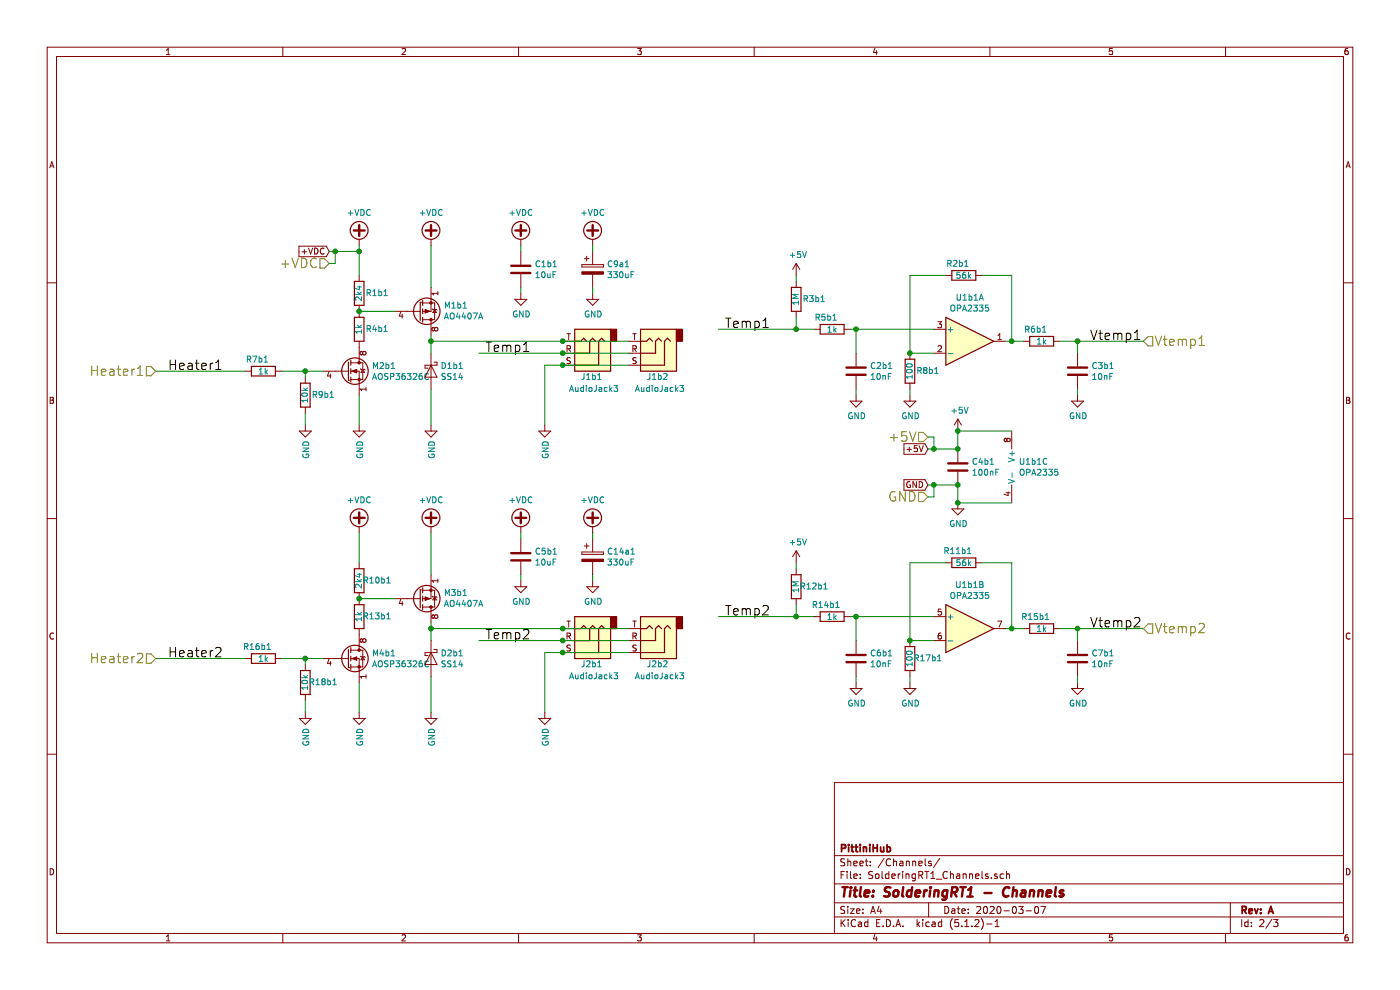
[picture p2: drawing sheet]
EESchema Schematic File Version 4
EELAYER 29 0
EELAYER END
$Descr A4 11693 8268
encoding utf-8
Sheet 2 3
Title "SolderingRT1 - Channels"
Date "2020-03-07"
Rev "A"
Comp "PittiniHub"
Comment1 ""
Comment2 ""
Comment3 ""
Comment4 ""
$EndDescr
$Comp
L Device:C C?
U 1 1
P 4350 2250
AR Path="/5E59571F" Ref="C?"  Part="1" 
AR Path="/5E551509/5E59571F" Ref="C6c1"  Part="1" 
AR Path="/5E585963/5E59571F" Ref="C1b1"  Part="1" 
F 0 "C1b1" H 4465 2296 50  0000 L CNN
F 1 "10uF" H 4465 2205 50  0000 L CNN
F 2 "Capacitor_SMD:C_1206_3216Metric" H 4388 2100 50  0001 C CNN
F 3 "~" H 4350 2250 50  0001 C CNN
	1    4350 2250
	1    0    0    -1  
$EndComp
$Comp
L power:GND #PWR?
U 1 1
P 4350 2450
AR Path="/5E595720" Ref="#PWR?"  Part="1" 
AR Path="/5E551509/5E595720" Ref="#PWR0136"  Part="1" 
AR Path="/5E585963/5E595720" Ref="#PWR0172"  Part="1" 
F 0 "#PWR0172" H 4350 2200 50  0001 C CNN
F 1 "GND" H 4355 2277 50  0000 C CNN
F 2 "" H 4350 2450 50  0001 C CNN
F 3 "" H 4350 2450 50  0001 C CNN
	1    4350 2450
	1    0    0    -1  
$EndComp
$Comp
L power:+5V #PWR0144
U 1 1
P 6650 2300
AR Path="/5E551509/5E577106" Ref="#PWR0144"  Part="1" 
AR Path="/5E585963/5E577106" Ref="#PWR0173"  Part="1" 
F 0 "#PWR0173" H 6650 2150 50  0001 C CNN
F 1 "+5V" H 6665 2473 50  0000 C CNN
F 2 "" H 6650 2300 50  0001 C CNN
F 3 "" H 6650 2300 50  0001 C CNN
	1    6650 2300
	1    0    0    -1  
$EndComp
Text GLabel 7750 4050 0    50   Input ~ 0
GND
Wire Wire Line
	7750 4050 7800 4050
Text HLabel 7750 4150 0    79   Input ~ 0
GND
Wire Wire Line
	7750 4150 7800 4150
Wire Wire Line
	7800 4150 7800 4050
Connection ~ 7800 4050
Wire Wire Line
	7800 4050 8000 4050
Text HLabel 9550 2850 2    79   Input ~ 0
Vtemp1
$Comp
L Device:R R?
U 1 1
P 2550 3300
AR Path="/5E58827E" Ref="R?"  Part="1" 
AR Path="/5E551509/5E58827E" Ref="R?"  Part="1" 
AR Path="/5E585963/5E58827E" Ref="R9b1"  Part="1" 
F 0 "R9b1" H 2400 3300 50  0000 C CNN
F 1 "10k" V 2550 3300 50  0000 C CNN
F 2 "Resistor_SMD:R_0603_1608Metric" V 2480 3300 50  0001 C CNN
F 3 "~" H 2550 3300 50  0001 C CNN
	1    2550 3300
	-1   0    0    1   
$EndComp
$Comp
L Device:R R?
U 1 1
P 2200 3100
AR Path="/5E58899F" Ref="R?"  Part="1" 
AR Path="/5E551509/5E58899F" Ref="R?"  Part="1" 
AR Path="/5E585963/5E58899F" Ref="R7b1"  Part="1" 
F 0 "R7b1" V 2100 3050 50  0000 C CNN
F 1 "1k" V 2200 3100 50  0000 C CNN
F 2 "Resistor_SMD:R_0603_1608Metric" V 2130 3100 50  0001 C CNN
F 3 "~" H 2200 3100 50  0001 C CNN
	1    2200 3100
	0    1    1    0   
$EndComp
$Comp
L Transistor_FET:IRF7403 M2b1
U 1 1
P 2900 3100
F 0 "M2b1" H 3105 3146 50  0000 L CNN
F 1 "AOSP36326C" H 3105 3055 50  0000 L CNN
F 2 "Package_SO:SOIC-8_3.9x4.9mm_P1.27mm" H 3100 3000 50  0001 L CNN
F 3 "https://www.infineon.com/dgdl/irf7403pbf.pdf?fileId=5546d462533600a4015355fa23541b9c" H 2900 3100 50  0001 L CNN
	1    2900 3100
	1    0    0    -1  
$EndComp
$Comp
L Transistor_FET:IRF7404 M1b1
U 1 1
P 3500 2600
F 0 "M1b1" H 3705 2554 50  0000 L CNN
F 1 "AO4407A" H 3705 2645 50  0000 L CNN
F 2 "Package_SO:SOIC-8_3.9x4.9mm_P1.27mm" H 3700 2525 50  0001 L CIN
F 3 "http://www.infineon.com/dgdl/irf7404.pdf?fileId=5546d462533600a4015355fa2b5b1b9e" V 3500 2600 50  0001 L CNN
	1    3500 2600
	1    0    0    1   
$EndComp
$Comp
L Device:D_Schottky D1b1
U 1 1
P 3600 3100
F 0 "D1b1" V 3554 3179 50  0000 L CNN
F 1 "SS14" V 3645 3179 50  0000 L CNN
F 2 "Diode_SMD:D_SMA" H 3600 3100 50  0001 C CNN
F 3 "~" H 3600 3100 50  0001 C CNN
	1    3600 3100
	0    1    1    0   
$EndComp
$Comp
L Connector:AudioJack3 J1b1
U 1 1
P 4900 2950
F 0 "J1b1" H 4950 3150 50  0000 R CNN
F 1 "AudioJack3" H 5050 3250 50  0000 R CNN
F 2 "Connector_Audio:Jack_3.5mm_CUI_SJ-3523-SMT_Horizontal" H 4900 2950 50  0001 C CNN
F 3 "https://datasheet.lcsc.com/szlcsc/1810141713_Korean-Hroparts-Elec-PJ-313D-6A_C95463.pdf" H 4900 2950 50  0001 C CNN
F 4 "C95463" H 4900 2950 50  0001 C CNN "LCSC"
	1    4900 2950
	-1   0    0    1   
$EndComp
$Comp
L Device:R R?
U 1 1
P 3000 2750
AR Path="/5E596965" Ref="R?"  Part="1" 
AR Path="/5E551509/5E596965" Ref="R?"  Part="1" 
AR Path="/5E585963/5E596965" Ref="R4b1"  Part="1" 
F 0 "R4b1" H 2850 2750 50  0000 C CNN
F 1 "1k" V 3000 2750 50  0000 C CNN
F 2 "Resistor_SMD:R_0603_1608Metric" V 2930 2750 50  0001 C CNN
F 3 "~" H 3000 2750 50  0001 C CNN
	1    3000 2750
	-1   0    0    1   
$EndComp
$Comp
L Device:R R?
U 1 1
P 3000 2450
AR Path="/5E596F23" Ref="R?"  Part="1" 
AR Path="/5E551509/5E596F23" Ref="R?"  Part="1" 
AR Path="/5E585963/5E596F23" Ref="R1b1"  Part="1" 
F 0 "R1b1" H 2850 2450 50  0000 C CNN
F 1 "2k4" V 3000 2450 50  0000 C CNN
F 2 "Resistor_SMD:R_0603_1608Metric" V 2930 2450 50  0001 C CNN
F 3 "~" H 3000 2450 50  0001 C CNN
	1    3000 2450
	-1   0    0    1   
$EndComp
$Comp
L power:+VDC #PWR0174
U 1 1
P 3000 2050
F 0 "#PWR0174" H 3000 1950 50  0001 C CNN
F 1 "+VDC" H 3000 2325 50  0000 C CNN
F 2 "" H 3000 2050 50  0001 C CNN
F 3 "" H 3000 2050 50  0001 C CNN
	1    3000 2050
	1    0    0    -1  
$EndComp
$Comp
L power:+VDC #PWR0175
U 1 1
P 3600 2050
F 0 "#PWR0175" H 3600 1950 50  0001 C CNN
F 1 "+VDC" H 3600 2325 50  0000 C CNN
F 2 "" H 3600 2050 50  0001 C CNN
F 3 "" H 3600 2050 50  0001 C CNN
	1    3600 2050
	1    0    0    -1  
$EndComp
Wire Wire Line
	3300 2600 3000 2600
Connection ~ 3000 2600
Wire Wire Line
	3600 2800 3600 2850
$Comp
L power:GND #PWR?
U 1 1
P 3600 3550
AR Path="/5E59B9AA" Ref="#PWR?"  Part="1" 
AR Path="/5E551509/5E59B9AA" Ref="#PWR?"  Part="1" 
AR Path="/5E585963/5E59B9AA" Ref="#PWR0176"  Part="1" 
F 0 "#PWR0176" H 3600 3300 50  0001 C CNN
F 1 "GND" V 3605 3422 50  0000 R CNN
F 2 "" H 3600 3550 50  0001 C CNN
F 3 "" H 3600 3550 50  0001 C CNN
	1    3600 3550
	1    0    0    -1  
$EndComp
Wire Wire Line
	3600 3250 3600 3550
$Comp
L power:GND #PWR?
U 1 1
P 3000 3550
AR Path="/5E5A0819" Ref="#PWR?"  Part="1" 
AR Path="/5E551509/5E5A0819" Ref="#PWR?"  Part="1" 
AR Path="/5E585963/5E5A0819" Ref="#PWR0177"  Part="1" 
F 0 "#PWR0177" H 3000 3300 50  0001 C CNN
F 1 "GND" V 3005 3422 50  0000 R CNN
F 2 "" H 3000 3550 50  0001 C CNN
F 3 "" H 3000 3550 50  0001 C CNN
	1    3000 3550
	1    0    0    -1  
$EndComp
$Comp
L power:GND #PWR?
U 1 1
P 2550 3550
AR Path="/5E5A0B34" Ref="#PWR?"  Part="1" 
AR Path="/5E551509/5E5A0B34" Ref="#PWR?"  Part="1" 
AR Path="/5E585963/5E5A0B34" Ref="#PWR0178"  Part="1" 
F 0 "#PWR0178" H 2550 3300 50  0001 C CNN
F 1 "GND" V 2555 3422 50  0000 R CNN
F 2 "" H 2550 3550 50  0001 C CNN
F 3 "" H 2550 3550 50  0001 C CNN
	1    2550 3550
	1    0    0    -1  
$EndComp
Wire Wire Line
	2550 3450 2550 3550
Wire Wire Line
	3000 3550 3000 3300
Wire Wire Line
	2700 3100 2550 3100
Wire Wire Line
	2550 3150 2550 3100
Connection ~ 2550 3100
Wire Wire Line
	2550 3100 2350 3100
Connection ~ 3600 2850
Wire Wire Line
	3600 2850 3600 2950
Wire Wire Line
	3600 2850 4700 2850
Wire Wire Line
	4700 3050 4550 3050
Wire Wire Line
	4550 3050 4550 3550
$Comp
L power:GND #PWR?
U 1 1
P 4550 3550
AR Path="/5E5A9539" Ref="#PWR?"  Part="1" 
AR Path="/5E551509/5E5A9539" Ref="#PWR?"  Part="1" 
AR Path="/5E585963/5E5A9539" Ref="#PWR0179"  Part="1" 
F 0 "#PWR0179" H 4550 3300 50  0001 C CNN
F 1 "GND" V 4555 3422 50  0000 R CNN
F 2 "" H 4550 3550 50  0001 C CNN
F 3 "" H 4550 3550 50  0001 C CNN
	1    4550 3550
	1    0    0    -1  
$EndComp
Text Label 4050 2950 0    79   ~ 0
Temp1
Wire Wire Line
	4700 2950 4000 2950
$Comp
L power:+VDC #PWR0180
U 1 1
P 4350 2050
F 0 "#PWR0180" H 4350 1950 50  0001 C CNN
F 1 "+VDC" H 4350 2325 50  0000 C CNN
F 2 "" H 4350 2050 50  0001 C CNN
F 3 "" H 4350 2050 50  0001 C CNN
	1    4350 2050
	1    0    0    -1  
$EndComp
Wire Wire Line
	4350 2050 4350 2100
Wire Wire Line
	4350 2400 4350 2450
Wire Wire Line
	3600 2050 3600 2400
Wire Wire Line
	3000 2050 3000 2100
Text Label 1400 3100 0    79   ~ 0
Heater1
$Comp
L Device:C C?
U 1 1
P 4350 4650
AR Path="/5E5C708B" Ref="C?"  Part="1" 
AR Path="/5E551509/5E5C708B" Ref="C?"  Part="1" 
AR Path="/5E585963/5E5C708B" Ref="C5b1"  Part="1" 
F 0 "C5b1" H 4465 4696 50  0000 L CNN
F 1 "10uF" H 4465 4605 50  0000 L CNN
F 2 "Capacitor_SMD:C_1206_3216Metric" H 4388 4500 50  0001 C CNN
F 3 "~" H 4350 4650 50  0001 C CNN
	1    4350 4650
	1    0    0    -1  
$EndComp
$Comp
L power:GND #PWR?
U 1 1
P 4350 4850
AR Path="/5E5C7095" Ref="#PWR?"  Part="1" 
AR Path="/5E551509/5E5C7095" Ref="#PWR?"  Part="1" 
AR Path="/5E585963/5E5C7095" Ref="#PWR0181"  Part="1" 
F 0 "#PWR0181" H 4350 4600 50  0001 C CNN
F 1 "GND" H 4355 4677 50  0000 C CNN
F 2 "" H 4350 4850 50  0001 C CNN
F 3 "" H 4350 4850 50  0001 C CNN
	1    4350 4850
	1    0    0    -1  
$EndComp
$Comp
L Device:R R?
U 1 1
P 2550 5700
AR Path="/5E5C709F" Ref="R?"  Part="1" 
AR Path="/5E551509/5E5C709F" Ref="R?"  Part="1" 
AR Path="/5E585963/5E5C709F" Ref="R18b1"  Part="1" 
F 0 "R18b1" H 2400 5700 50  0000 C CNN
F 1 "10k" V 2550 5700 50  0000 C CNN
F 2 "Resistor_SMD:R_0603_1608Metric" V 2480 5700 50  0001 C CNN
F 3 "~" H 2550 5700 50  0001 C CNN
	1    2550 5700
	-1   0    0    1   
$EndComp
$Comp
L Device:R R?
U 1 1
P 2200 5500
AR Path="/5E5C70A9" Ref="R?"  Part="1" 
AR Path="/5E551509/5E5C70A9" Ref="R?"  Part="1" 
AR Path="/5E585963/5E5C70A9" Ref="R16b1"  Part="1" 
F 0 "R16b1" V 2100 5450 50  0000 C CNN
F 1 "1k" V 2200 5500 50  0000 C CNN
F 2 "Resistor_SMD:R_0603_1608Metric" V 2130 5500 50  0001 C CNN
F 3 "~" H 2200 5500 50  0001 C CNN
	1    2200 5500
	0    1    1    0   
$EndComp
$Comp
L Transistor_FET:IRF7403 M4b1
U 1 1
P 2900 5500
F 0 "M4b1" H 3105 5546 50  0000 L CNN
F 1 "AOSP36326C" H 3105 5455 50  0000 L CNN
F 2 "Package_SO:SOIC-8_3.9x4.9mm_P1.27mm" H 3100 5400 50  0001 L CNN
F 3 "https://www.infineon.com/dgdl/irf7403pbf.pdf?fileId=5546d462533600a4015355fa23541b9c" H 2900 5500 50  0001 L CNN
	1    2900 5500
	1    0    0    -1  
$EndComp
$Comp
L Transistor_FET:IRF7404 M3b1
U 1 1
P 3500 5000
F 0 "M3b1" H 3705 4954 50  0000 L CNN
F 1 "AO4407A" H 3705 5045 50  0000 L CNN
F 2 "Package_SO:SOIC-8_3.9x4.9mm_P1.27mm" H 3700 4925 50  0001 L CIN
F 3 "http://www.infineon.com/dgdl/irf7404.pdf?fileId=5546d462533600a4015355fa2b5b1b9e" V 3500 5000 50  0001 L CNN
	1    3500 5000
	1    0    0    1   
$EndComp
$Comp
L Device:D_Schottky D2b1
U 1 1
P 3600 5500
F 0 "D2b1" V 3554 5579 50  0000 L CNN
F 1 "SS14" V 3645 5579 50  0000 L CNN
F 2 "Diode_SMD:D_SMA" H 3600 5500 50  0001 C CNN
F 3 "~" H 3600 5500 50  0001 C CNN
	1    3600 5500
	0    1    1    0   
$EndComp
$Comp
L Device:R R?
U 1 1
P 3000 5150
AR Path="/5E5C70DB" Ref="R?"  Part="1" 
AR Path="/5E551509/5E5C70DB" Ref="R?"  Part="1" 
AR Path="/5E585963/5E5C70DB" Ref="R13b1"  Part="1" 
F 0 "R13b1" H 2850 5150 50  0000 C CNN
F 1 "1k" V 3000 5150 50  0000 C CNN
F 2 "Resistor_SMD:R_0603_1608Metric" V 2930 5150 50  0001 C CNN
F 3 "~" H 3000 5150 50  0001 C CNN
	1    3000 5150
	-1   0    0    1   
$EndComp
$Comp
L Device:R R?
U 1 1
P 3000 4850
AR Path="/5E5C70E5" Ref="R?"  Part="1" 
AR Path="/5E551509/5E5C70E5" Ref="R?"  Part="1" 
AR Path="/5E585963/5E5C70E5" Ref="R10b1"  Part="1" 
F 0 "R10b1" H 2850 4850 50  0000 C CNN
F 1 "2k4" V 3000 4850 50  0000 C CNN
F 2 "Resistor_SMD:R_0603_1608Metric" V 2930 4850 50  0001 C CNN
F 3 "~" H 3000 4850 50  0001 C CNN
	1    3000 4850
	-1   0    0    1   
$EndComp
$Comp
L power:+VDC #PWR0182
U 1 1
P 3000 4450
F 0 "#PWR0182" H 3000 4350 50  0001 C CNN
F 1 "+VDC" H 3000 4725 50  0000 C CNN
F 2 "" H 3000 4450 50  0001 C CNN
F 3 "" H 3000 4450 50  0001 C CNN
	1    3000 4450
	1    0    0    -1  
$EndComp
$Comp
L power:+VDC #PWR0183
U 1 1
P 3600 4450
F 0 "#PWR0183" H 3600 4350 50  0001 C CNN
F 1 "+VDC" H 3600 4725 50  0000 C CNN
F 2 "" H 3600 4450 50  0001 C CNN
F 3 "" H 3600 4450 50  0001 C CNN
	1    3600 4450
	1    0    0    -1  
$EndComp
Wire Wire Line
	3300 5000 3000 5000
Connection ~ 3000 5000
Wire Wire Line
	3600 5200 3600 5250
$Comp
L power:GND #PWR?
U 1 1
P 3600 5950
AR Path="/5E5C7106" Ref="#PWR?"  Part="1" 
AR Path="/5E551509/5E5C7106" Ref="#PWR?"  Part="1" 
AR Path="/5E585963/5E5C7106" Ref="#PWR0184"  Part="1" 
F 0 "#PWR0184" H 3600 5700 50  0001 C CNN
F 1 "GND" V 3605 5822 50  0000 R CNN
F 2 "" H 3600 5950 50  0001 C CNN
F 3 "" H 3600 5950 50  0001 C CNN
	1    3600 5950
	1    0    0    -1  
$EndComp
Wire Wire Line
	3600 5650 3600 5950
$Comp
L power:GND #PWR?
U 1 1
P 3000 5950
AR Path="/5E5C7111" Ref="#PWR?"  Part="1" 
AR Path="/5E551509/5E5C7111" Ref="#PWR?"  Part="1" 
AR Path="/5E585963/5E5C7111" Ref="#PWR0185"  Part="1" 
F 0 "#PWR0185" H 3000 5700 50  0001 C CNN
F 1 "GND" V 3005 5822 50  0000 R CNN
F 2 "" H 3000 5950 50  0001 C CNN
F 3 "" H 3000 5950 50  0001 C CNN
	1    3000 5950
	1    0    0    -1  
$EndComp
$Comp
L power:GND #PWR?
U 1 1
P 2550 5950
AR Path="/5E5C711B" Ref="#PWR?"  Part="1" 
AR Path="/5E551509/5E5C711B" Ref="#PWR?"  Part="1" 
AR Path="/5E585963/5E5C711B" Ref="#PWR0186"  Part="1" 
F 0 "#PWR0186" H 2550 5700 50  0001 C CNN
F 1 "GND" V 2555 5822 50  0000 R CNN
F 2 "" H 2550 5950 50  0001 C CNN
F 3 "" H 2550 5950 50  0001 C CNN
	1    2550 5950
	1    0    0    -1  
$EndComp
Wire Wire Line
	2550 5850 2550 5950
Wire Wire Line
	3000 5950 3000 5700
Wire Wire Line
	2700 5500 2550 5500
Wire Wire Line
	2550 5550 2550 5500
Connection ~ 2550 5500
Wire Wire Line
	2550 5500 2350 5500
Connection ~ 3600 5250
Wire Wire Line
	3600 5250 3600 5350
Wire Wire Line
	3600 5250 4700 5250
Wire Wire Line
	4700 5450 4550 5450
Wire Wire Line
	4550 5450 4550 5950
$Comp
L power:GND #PWR?
U 1 1
P 4550 5950
AR Path="/5E5C7130" Ref="#PWR?"  Part="1" 
AR Path="/5E551509/5E5C7130" Ref="#PWR?"  Part="1" 
AR Path="/5E585963/5E5C7130" Ref="#PWR0187"  Part="1" 
F 0 "#PWR0187" H 4550 5700 50  0001 C CNN
F 1 "GND" V 4555 5822 50  0000 R CNN
F 2 "" H 4550 5950 50  0001 C CNN
F 3 "" H 4550 5950 50  0001 C CNN
	1    4550 5950
	1    0    0    -1  
$EndComp
Text Label 4050 5350 0    79   ~ 0
Temp2
Wire Wire Line
	4700 5350 4000 5350
$Comp
L power:+VDC #PWR0188
U 1 1
P 4350 4450
F 0 "#PWR0188" H 4350 4350 50  0001 C CNN
F 1 "+VDC" H 4350 4725 50  0000 C CNN
F 2 "" H 4350 4450 50  0001 C CNN
F 3 "" H 4350 4450 50  0001 C CNN
	1    4350 4450
	1    0    0    -1  
$EndComp
Wire Wire Line
	4350 4450 4350 4500
Wire Wire Line
	4350 4800 4350 4850
Wire Wire Line
	3600 4450 3600 4800
Wire Wire Line
	3000 4450 3000 4700
Wire Wire Line
	2050 5500 1300 5500
Text Label 1400 5500 0    79   ~ 0
Heater2
$Comp
L SolderingRT1-rescue:AD8676xR-Amplifier_Operational U1b1
U 1 1
P 8100 2850
F 0 "U1b1" H 8100 3217 50  0000 C CNN
F 1 "OPA2335" H 8100 3126 50  0000 C CNN
F 2 "Package_SO:SOIC-8_3.9x4.9mm_P1.27mm" H 8200 2850 50  0001 C CNN
F 3 "https://www.analog.com/media/en/technical-documentation/data-sheets/AD8676.pdf" H 8350 3000 50  0001 C CNN
	1    8100 2850
	1    0    0    -1  
$EndComp
$Comp
L SolderingRT1-rescue:AD8676xR-Amplifier_Operational U1b1
U 2 1
P 8100 5250
F 0 "U1b1" H 8100 5617 50  0000 C CNN
F 1 "OPA2335" H 8100 5526 50  0000 C CNN
F 2 "Package_SO:SOIC-8_3.9x4.9mm_P1.27mm" H 8200 5250 50  0001 C CNN
F 3 "https://www.analog.com/media/en/technical-documentation/data-sheets/AD8676.pdf" H 8350 5400 50  0001 C CNN
	2    8100 5250
	1    0    0    -1  
$EndComp
$Comp
L SolderingRT1-rescue:AD8676xR-Amplifier_Operational U1b1
U 3 1
P 8450 3900
F 0 "U1b1" H 8508 3946 50  0000 L CNN
F 1 "OPA2335" H 8508 3855 50  0000 L CNN
F 2 "Package_SO:SOIC-8_3.9x4.9mm_P1.27mm" H 8550 3900 50  0001 C CNN
F 3 "https://www.analog.com/media/en/technical-documentation/data-sheets/AD8676.pdf" H 8700 4050 50  0001 C CNN
	3    8450 3900
	1    0    0    -1  
$EndComp
$Comp
L Device:R R?
U 1 1
P 6950 2750
AR Path="/5E5E1CEB" Ref="R?"  Part="1" 
AR Path="/5E551509/5E5E1CEB" Ref="R?"  Part="1" 
AR Path="/5E585963/5E5E1CEB" Ref="R5b1"  Part="1" 
F 0 "R5b1" V 6850 2700 50  0000 C CNN
F 1 "1k" V 6950 2750 50  0000 C CNN
F 2 "Resistor_SMD:R_0603_1608Metric" V 6880 2750 50  0001 C CNN
F 3 "~" H 6950 2750 50  0001 C CNN
	1    6950 2750
	0    1    1    0   
$EndComp
$Comp
L Device:R R?
U 1 1
P 6650 2500
AR Path="/5E5E2F53" Ref="R?"  Part="1" 
AR Path="/5E551509/5E5E2F53" Ref="R?"  Part="1" 
AR Path="/5E585963/5E5E2F53" Ref="R3b1"  Part="1" 
F 0 "R3b1" H 6500 2500 50  0000 C CNN
F 1 "1M" V 6650 2500 50  0000 C CNN
F 2 "Resistor_SMD:R_0603_1608Metric" V 6580 2500 50  0001 C CNN
F 3 "~" H 6650 2500 50  0001 C CNN
	1    6650 2500
	-1   0    0    1   
$EndComp
$Comp
L Device:C C?
U 1 1
P 7150 3100
AR Path="/5E5E46EC" Ref="C?"  Part="1" 
AR Path="/5E551509/5E5E46EC" Ref="C?"  Part="1" 
AR Path="/5E585963/5E5E46EC" Ref="C2b1"  Part="1" 
F 0 "C2b1" H 7265 3146 50  0000 L CNN
F 1 "10nF" H 7265 3055 50  0000 L CNN
F 2 "Capacitor_SMD:C_0603_1608Metric" H 7188 2950 50  0001 C CNN
F 3 "~" H 7150 3100 50  0001 C CNN
	1    7150 3100
	1    0    0    -1  
$EndComp
$Comp
L Device:R R?
U 1 1
P 7600 3100
AR Path="/5E5E4ECE" Ref="R?"  Part="1" 
AR Path="/5E551509/5E5E4ECE" Ref="R?"  Part="1" 
AR Path="/5E585963/5E5E4ECE" Ref="R8b1"  Part="1" 
F 0 "R8b1" H 7450 3100 50  0000 C CNN
F 1 "100" V 7600 3100 50  0000 C CNN
F 2 "Resistor_SMD:R_0603_1608Metric" V 7530 3100 50  0001 C CNN
F 3 "~" H 7600 3100 50  0001 C CNN
	1    7600 3100
	-1   0    0    1   
$EndComp
Wire Wire Line
	6800 2750 6650 2750
Text Label 6050 2750 0    79   ~ 0
Temp1
Wire Wire Line
	6650 2650 6650 2750
Connection ~ 6650 2750
Wire Wire Line
	6650 2750 6000 2750
Wire Wire Line
	6650 2300 6650 2350
Wire Wire Line
	7100 2750 7150 2750
Wire Wire Line
	7600 2950 7800 2950
Wire Wire Line
	7150 2950 7150 2750
Connection ~ 7150 2750
Wire Wire Line
	7150 2750 7800 2750
$Comp
L power:GND #PWR?
U 1 1
P 7150 3300
AR Path="/5E5EAB62" Ref="#PWR?"  Part="1" 
AR Path="/5E551509/5E5EAB62" Ref="#PWR?"  Part="1" 
AR Path="/5E585963/5E5EAB62" Ref="#PWR0189"  Part="1" 
F 0 "#PWR0189" H 7150 3050 50  0001 C CNN
F 1 "GND" H 7155 3127 50  0000 C CNN
F 2 "" H 7150 3300 50  0001 C CNN
F 3 "" H 7150 3300 50  0001 C CNN
	1    7150 3300
	1    0    0    -1  
$EndComp
$Comp
L power:GND #PWR?
U 1 1
P 7600 3300
AR Path="/5E5EAFFE" Ref="#PWR?"  Part="1" 
AR Path="/5E551509/5E5EAFFE" Ref="#PWR?"  Part="1" 
AR Path="/5E585963/5E5EAFFE" Ref="#PWR0190"  Part="1" 
F 0 "#PWR0190" H 7600 3050 50  0001 C CNN
F 1 "GND" H 7605 3127 50  0000 C CNN
F 2 "" H 7600 3300 50  0001 C CNN
F 3 "" H 7600 3300 50  0001 C CNN
	1    7600 3300
	1    0    0    -1  
$EndComp
Wire Wire Line
	7600 3250 7600 3300
Wire Wire Line
	7150 3250 7150 3300
$Comp
L Device:R R?
U 1 1
P 8050 2300
AR Path="/5E5ED106" Ref="R?"  Part="1" 
AR Path="/5E551509/5E5ED106" Ref="R?"  Part="1" 
AR Path="/5E585963/5E5ED106" Ref="R2b1"  Part="1" 
F 0 "R2b1" V 7950 2250 50  0000 C CNN
F 1 "56k" V 8050 2300 50  0000 C CNN
F 2 "Resistor_SMD:R_0603_1608Metric" V 7980 2300 50  0001 C CNN
F 3 "~" H 8050 2300 50  0001 C CNN
	1    8050 2300
	0    1    1    0   
$EndComp
$Comp
L Device:R R?
U 1 1
P 8700 2850
AR Path="/5E5ED902" Ref="R?"  Part="1" 
AR Path="/5E551509/5E5ED902" Ref="R?"  Part="1" 
AR Path="/5E585963/5E5ED902" Ref="R6b1"  Part="1" 
F 0 "R6b1" V 8600 2800 50  0000 C CNN
F 1 "1k" V 8700 2850 50  0000 C CNN
F 2 "Resistor_SMD:R_0603_1608Metric" V 8630 2850 50  0001 C CNN
F 3 "~" H 8700 2850 50  0001 C CNN
	1    8700 2850
	0    1    1    0   
$EndComp
$Comp
L Device:C C?
U 1 1
P 9000 3100
AR Path="/5E5EF2DC" Ref="C?"  Part="1" 
AR Path="/5E551509/5E5EF2DC" Ref="C?"  Part="1" 
AR Path="/5E585963/5E5EF2DC" Ref="C3b1"  Part="1" 
F 0 "C3b1" H 9115 3146 50  0000 L CNN
F 1 "10nF" H 9115 3055 50  0000 L CNN
F 2 "Capacitor_SMD:C_0603_1608Metric" H 9038 2950 50  0001 C CNN
F 3 "~" H 9000 3100 50  0001 C CNN
	1    9000 3100
	1    0    0    -1  
$EndComp
Wire Wire Line
	9000 2950 9000 2850
$Comp
L power:GND #PWR?
U 1 1
P 9000 3300
AR Path="/5E5EF2E7" Ref="#PWR?"  Part="1" 
AR Path="/5E551509/5E5EF2E7" Ref="#PWR?"  Part="1" 
AR Path="/5E585963/5E5EF2E7" Ref="#PWR0191"  Part="1" 
F 0 "#PWR0191" H 9000 3050 50  0001 C CNN
F 1 "GND" H 9005 3127 50  0000 C CNN
F 2 "" H 9000 3300 50  0001 C CNN
F 3 "" H 9000 3300 50  0001 C CNN
	1    9000 3300
	1    0    0    -1  
$EndComp
Wire Wire Line
	9000 3250 9000 3300
Wire Wire Line
	8850 2850 9000 2850
Connection ~ 9000 2850
Wire Wire Line
	9000 2850 9550 2850
Text Label 9100 2850 0    79   ~ 0
Vtemp1
Wire Wire Line
	8550 2850 8450 2850
Wire Wire Line
	8450 2850 8450 2300
Wire Wire Line
	8450 2300 8200 2300
Connection ~ 8450 2850
Wire Wire Line
	8450 2850 8400 2850
Wire Wire Line
	7600 2950 7600 2300
Wire Wire Line
	7600 2300 7900 2300
Connection ~ 7600 2950
$Comp
L power:+5V #PWR?
U 1 1
P 6650 4700
AR Path="/5E551509/5E5F812C" Ref="#PWR?"  Part="1" 
AR Path="/5E585963/5E5F812C" Ref="#PWR0192"  Part="1" 
F 0 "#PWR0192" H 6650 4550 50  0001 C CNN
F 1 "+5V" H 6665 4873 50  0000 C CNN
F 2 "" H 6650 4700 50  0001 C CNN
F 3 "" H 6650 4700 50  0001 C CNN
	1    6650 4700
	1    0    0    -1  
$EndComp
$Comp
L Device:R R?
U 1 1
P 6950 5150
AR Path="/5E5F8140" Ref="R?"  Part="1" 
AR Path="/5E551509/5E5F8140" Ref="R?"  Part="1" 
AR Path="/5E585963/5E5F8140" Ref="R14b1"  Part="1" 
F 0 "R14b1" V 6850 5100 50  0000 C CNN
F 1 "1k" V 6950 5150 50  0000 C CNN
F 2 "Resistor_SMD:R_0603_1608Metric" V 6880 5150 50  0001 C CNN
F 3 "~" H 6950 5150 50  0001 C CNN
	1    6950 5150
	0    1    1    0   
$EndComp
$Comp
L Device:R R?
U 1 1
P 6650 4900
AR Path="/5E5F814A" Ref="R?"  Part="1" 
AR Path="/5E551509/5E5F814A" Ref="R?"  Part="1" 
AR Path="/5E585963/5E5F814A" Ref="R12b1"  Part="1" 
F 0 "R12b1" H 6500 4900 50  0000 C CNN
F 1 "1M" V 6650 4900 50  0000 C CNN
F 2 "Resistor_SMD:R_0603_1608Metric" V 6580 4900 50  0001 C CNN
F 3 "~" H 6650 4900 50  0001 C CNN
	1    6650 4900
	-1   0    0    1   
$EndComp
$Comp
L Device:C C?
U 1 1
P 7150 5500
AR Path="/5E5F8154" Ref="C?"  Part="1" 
AR Path="/5E551509/5E5F8154" Ref="C?"  Part="1" 
AR Path="/5E585963/5E5F8154" Ref="C6b1"  Part="1" 
F 0 "C6b1" H 7265 5546 50  0000 L CNN
F 1 "10nF" H 7265 5455 50  0000 L CNN
F 2 "Capacitor_SMD:C_0603_1608Metric" H 7188 5350 50  0001 C CNN
F 3 "~" H 7150 5500 50  0001 C CNN
	1    7150 5500
	1    0    0    -1  
$EndComp
$Comp
L Device:R R?
U 1 1
P 7600 5500
AR Path="/5E5F815E" Ref="R?"  Part="1" 
AR Path="/5E551509/5E5F815E" Ref="R?"  Part="1" 
AR Path="/5E585963/5E5F815E" Ref="R17b1"  Part="1" 
F 0 "R17b1" H 7450 5500 50  0000 C CNN
F 1 "100" V 7600 5500 50  0000 C CNN
F 2 "Resistor_SMD:R_0603_1608Metric" V 7530 5500 50  0001 C CNN
F 3 "~" H 7600 5500 50  0001 C CNN
	1    7600 5500
	-1   0    0    1   
$EndComp
Wire Wire Line
	6800 5150 6650 5150
Text Label 6050 5150 0    79   ~ 0
Temp2
Wire Wire Line
	6650 5050 6650 5150
Connection ~ 6650 5150
Wire Wire Line
	6650 5150 6000 5150
Wire Wire Line
	6650 4700 6650 4750
Wire Wire Line
	7100 5150 7150 5150
Wire Wire Line
	7600 5350 7800 5350
Wire Wire Line
	7150 5350 7150 5150
Connection ~ 7150 5150
Wire Wire Line
	7150 5150 7800 5150
$Comp
L power:GND #PWR?
U 1 1
P 7150 5700
AR Path="/5E5F8173" Ref="#PWR?"  Part="1" 
AR Path="/5E551509/5E5F8173" Ref="#PWR?"  Part="1" 
AR Path="/5E585963/5E5F8173" Ref="#PWR0193"  Part="1" 
F 0 "#PWR0193" H 7150 5450 50  0001 C CNN
F 1 "GND" H 7155 5527 50  0000 C CNN
F 2 "" H 7150 5700 50  0001 C CNN
F 3 "" H 7150 5700 50  0001 C CNN
	1    7150 5700
	1    0    0    -1  
$EndComp
$Comp
L power:GND #PWR?
U 1 1
P 7600 5700
AR Path="/5E5F817D" Ref="#PWR?"  Part="1" 
AR Path="/5E551509/5E5F817D" Ref="#PWR?"  Part="1" 
AR Path="/5E585963/5E5F817D" Ref="#PWR0194"  Part="1" 
F 0 "#PWR0194" H 7600 5450 50  0001 C CNN
F 1 "GND" H 7605 5527 50  0000 C CNN
F 2 "" H 7600 5700 50  0001 C CNN
F 3 "" H 7600 5700 50  0001 C CNN
	1    7600 5700
	1    0    0    -1  
$EndComp
Wire Wire Line
	7600 5650 7600 5700
Wire Wire Line
	7150 5650 7150 5700
$Comp
L Device:R R?
U 1 1
P 8050 4700
AR Path="/5E5F8189" Ref="R?"  Part="1" 
AR Path="/5E551509/5E5F8189" Ref="R?"  Part="1" 
AR Path="/5E585963/5E5F8189" Ref="R11b1"  Part="1" 
F 0 "R11b1" V 7950 4650 50  0000 C CNN
F 1 "56k" V 8050 4700 50  0000 C CNN
F 2 "Resistor_SMD:R_0603_1608Metric" V 7980 4700 50  0001 C CNN
F 3 "~" H 8050 4700 50  0001 C CNN
	1    8050 4700
	0    1    1    0   
$EndComp
$Comp
L Device:R R?
U 1 1
P 8700 5250
AR Path="/5E5F8193" Ref="R?"  Part="1" 
AR Path="/5E551509/5E5F8193" Ref="R?"  Part="1" 
AR Path="/5E585963/5E5F8193" Ref="R15b1"  Part="1" 
F 0 "R15b1" V 8600 5200 50  0000 C CNN
F 1 "1k" V 8700 5250 50  0000 C CNN
F 2 "Resistor_SMD:R_0603_1608Metric" V 8630 5250 50  0001 C CNN
F 3 "~" H 8700 5250 50  0001 C CNN
	1    8700 5250
	0    1    1    0   
$EndComp
$Comp
L Device:C C?
U 1 1
P 9000 5500
AR Path="/5E5F819D" Ref="C?"  Part="1" 
AR Path="/5E551509/5E5F819D" Ref="C?"  Part="1" 
AR Path="/5E585963/5E5F819D" Ref="C7b1"  Part="1" 
F 0 "C7b1" H 9115 5546 50  0000 L CNN
F 1 "10nF" H 9115 5455 50  0000 L CNN
F 2 "Capacitor_SMD:C_0603_1608Metric" H 9038 5350 50  0001 C CNN
F 3 "~" H 9000 5500 50  0001 C CNN
	1    9000 5500
	1    0    0    -1  
$EndComp
Wire Wire Line
	9000 5350 9000 5250
$Comp
L power:GND #PWR?
U 1 1
P 9000 5700
AR Path="/5E5F81A8" Ref="#PWR?"  Part="1" 
AR Path="/5E551509/5E5F81A8" Ref="#PWR?"  Part="1" 
AR Path="/5E585963/5E5F81A8" Ref="#PWR0195"  Part="1" 
F 0 "#PWR0195" H 9000 5450 50  0001 C CNN
F 1 "GND" H 9005 5527 50  0000 C CNN
F 2 "" H 9000 5700 50  0001 C CNN
F 3 "" H 9000 5700 50  0001 C CNN
	1    9000 5700
	1    0    0    -1  
$EndComp
Wire Wire Line
	9000 5650 9000 5700
Wire Wire Line
	8850 5250 9000 5250
Connection ~ 9000 5250
Wire Wire Line
	9000 5250 9550 5250
Text Label 9100 5250 0    79   ~ 0
Vtemp2
Wire Wire Line
	8550 5250 8450 5250
Wire Wire Line
	8450 5250 8450 4700
Wire Wire Line
	8450 4700 8200 4700
Connection ~ 8450 5250
Wire Wire Line
	8450 5250 8400 5250
Wire Wire Line
	7600 5350 7600 4700
Wire Wire Line
	7600 4700 7900 4700
Connection ~ 7600 5350
$Comp
L Device:C C?
U 1 1
P 8000 3900
AR Path="/5E607755" Ref="C?"  Part="1" 
AR Path="/5E551509/5E607755" Ref="C?"  Part="1" 
AR Path="/5E585963/5E607755" Ref="C4b1"  Part="1" 
F 0 "C4b1" H 8115 3946 50  0000 L CNN
F 1 "100nF" H 8115 3855 50  0000 L CNN
F 2 "Capacitor_SMD:C_0603_1608Metric" H 8038 3750 50  0001 C CNN
F 3 "~" H 8000 3900 50  0001 C CNN
	1    8000 3900
	1    0    0    -1  
$EndComp
$Comp
L power:+5V #PWR?
U 1 1
P 8000 3600
AR Path="/5E551509/5E607FFB" Ref="#PWR?"  Part="1" 
AR Path="/5E585963/5E607FFB" Ref="#PWR0196"  Part="1" 
F 0 "#PWR0196" H 8000 3450 50  0001 C CNN
F 1 "+5V" H 8015 3773 50  0000 C CNN
F 2 "" H 8000 3600 50  0001 C CNN
F 3 "" H 8000 3600 50  0001 C CNN
	1    8000 3600
	1    0    0    -1  
$EndComp
$Comp
L power:GND #PWR?
U 1 1
P 8000 4200
AR Path="/5E608628" Ref="#PWR?"  Part="1" 
AR Path="/5E551509/5E608628" Ref="#PWR?"  Part="1" 
AR Path="/5E585963/5E608628" Ref="#PWR0197"  Part="1" 
F 0 "#PWR0197" H 8000 3950 50  0001 C CNN
F 1 "GND" H 8005 4027 50  0000 C CNN
F 2 "" H 8000 4200 50  0001 C CNN
F 3 "" H 8000 4200 50  0001 C CNN
	1    8000 4200
	1    0    0    -1  
$EndComp
Wire Wire Line
	8450 3600 8000 3600
Wire Wire Line
	8000 3600 8000 3750
Connection ~ 8000 3600
Wire Wire Line
	8450 4200 8000 4200
Wire Wire Line
	8000 4200 8000 4050
Connection ~ 8000 4200
Text HLabel 9550 5250 2    79   Input ~ 0
Vtemp2
Text HLabel 1300 5500 0    79   Input ~ 0
Heater2
Text GLabel 7750 3750 0    50   Input ~ 0
+5V
Wire Wire Line
	7750 3750 7800 3750
Text HLabel 7750 3650 0    79   Input ~ 0
+5V
Wire Wire Line
	7750 3650 7800 3650
Wire Wire Line
	7800 3650 7800 3750
Connection ~ 7800 3750
Wire Wire Line
	7800 3750 8000 3750
Connection ~ 8000 3750
Connection ~ 8000 4050
Text GLabel 2750 2100 0    50   Input ~ 0
+VDC
Wire Wire Line
	2750 2100 2800 2100
Text HLabel 2750 2200 0    79   Input ~ 0
+VDC
Wire Wire Line
	2750 2200 2800 2200
Wire Wire Line
	2800 2200 2800 2100
Connection ~ 2800 2100
Wire Wire Line
	2800 2100 3000 2100
Connection ~ 3000 2100
Wire Wire Line
	3000 2100 3000 2300
Wire Wire Line
	2050 3100 1300 3100
Text HLabel 1300 3100 0    79   Input ~ 0
Heater1
$Comp
L Device:CP C9a?
U 1 1
P 4950 2250
AR Path="/5FADFE36" Ref="C9a?"  Part="1" 
AR Path="/5E585963/5FADFE36" Ref="C9a1"  Part="1" 
F 0 "C9a1" H 5068 2296 50  0000 L CNN
F 1 "330uF" H 5068 2205 50  0000 L CNN
F 2 "Capacitor_SMD:CP_Elec_8x10.5" H 4988 2100 50  0001 C CNN
F 3 "~" H 4950 2250 50  0001 C CNN
	1    4950 2250
	1    0    0    -1  
$EndComp
$Comp
L power:GND #PWR?
U 1 1
P 4950 2450
AR Path="/5FAE2B22" Ref="#PWR?"  Part="1" 
AR Path="/5E551509/5FAE2B22" Ref="#PWR?"  Part="1" 
AR Path="/5E585963/5FAE2B22" Ref="#PWR0198"  Part="1" 
F 0 "#PWR0198" H 4950 2200 50  0001 C CNN
F 1 "GND" H 4955 2277 50  0000 C CNN
F 2 "" H 4950 2450 50  0001 C CNN
F 3 "" H 4950 2450 50  0001 C CNN
	1    4950 2450
	1    0    0    -1  
$EndComp
Wire Wire Line
	4950 2400 4950 2450
$Comp
L power:+VDC #PWR0199
U 1 1
P 4950 2050
F 0 "#PWR0199" H 4950 1950 50  0001 C CNN
F 1 "+VDC" H 4950 2325 50  0000 C CNN
F 2 "" H 4950 2050 50  0001 C CNN
F 3 "" H 4950 2050 50  0001 C CNN
	1    4950 2050
	1    0    0    -1  
$EndComp
Wire Wire Line
	4950 2050 4950 2100
$Comp
L Device:CP C9a?
U 1 1
P 4950 4650
AR Path="/5FAE9717" Ref="C9a?"  Part="1" 
AR Path="/5E585963/5FAE9717" Ref="C14a1"  Part="1" 
F 0 "C14a1" H 5068 4696 50  0000 L CNN
F 1 "330uF" H 5068 4605 50  0000 L CNN
F 2 "Capacitor_SMD:CP_Elec_8x10.5" H 4988 4500 50  0001 C CNN
F 3 "~" H 4950 4650 50  0001 C CNN
	1    4950 4650
	1    0    0    -1  
$EndComp
$Comp
L power:GND #PWR?
U 1 1
P 4950 4850
AR Path="/5FAE971D" Ref="#PWR?"  Part="1" 
AR Path="/5E551509/5FAE971D" Ref="#PWR?"  Part="1" 
AR Path="/5E585963/5FAE971D" Ref="#PWR0200"  Part="1" 
F 0 "#PWR0200" H 4950 4600 50  0001 C CNN
F 1 "GND" H 4955 4677 50  0000 C CNN
F 2 "" H 4950 4850 50  0001 C CNN
F 3 "" H 4950 4850 50  0001 C CNN
	1    4950 4850
	1    0    0    -1  
$EndComp
Wire Wire Line
	4950 4800 4950 4850
$Comp
L power:+VDC #PWR0201
U 1 1
P 4950 4450
F 0 "#PWR0201" H 4950 4350 50  0001 C CNN
F 1 "+VDC" H 4950 4725 50  0000 C CNN
F 2 "" H 4950 4450 50  0001 C CNN
F 3 "" H 4950 4450 50  0001 C CNN
	1    4950 4450
	1    0    0    -1  
$EndComp
Wire Wire Line
	4950 4450 4950 4500
$Comp
L Connector:AudioJack3 J1b2
U 1 1
P 5450 2950
F 0 "J1b2" H 5500 3150 50  0000 R CNN
F 1 "AudioJack3" H 5600 3250 50  0000 R CNN
F 2 "SWITCH:Audiojack_straight" H 5450 2950 50  0001 C CNN
F 3 "https://datasheet.lcsc.com/szlcsc/1810141713_Korean-Hroparts-Elec-PJ-313D-6A_C95463.pdf" H 5450 2950 50  0001 C CNN
F 4 "C95463" H 5450 2950 50  0001 C CNN "LCSC"
	1    5450 2950
	-1   0    0    1   
$EndComp
Wire Wire Line
	5250 2850 4700 2850
Connection ~ 4700 2850
Wire Wire Line
	4700 2950 5250 2950
Connection ~ 4700 2950
Wire Wire Line
	5250 3050 4700 3050
Connection ~ 4700 3050
$Comp
L Connector:AudioJack3 J2b1
U 1 1
P 4900 5350
F 0 "J2b1" H 4950 5550 50  0000 R CNN
F 1 "AudioJack3" H 5050 5650 50  0000 R CNN
F 2 "Connector_Audio:Jack_3.5mm_CUI_SJ-3523-SMT_Horizontal" H 4900 5350 50  0001 C CNN
F 3 "https://datasheet.lcsc.com/szlcsc/1810141713_Korean-Hroparts-Elec-PJ-313D-6A_C95463.pdf" H 4900 5350 50  0001 C CNN
F 4 "C95463" H 4900 5350 50  0001 C CNN "LCSC"
	1    4900 5350
	-1   0    0    1   
$EndComp
$Comp
L Connector:AudioJack3 J2b2
U 1 1
P 5450 5350
F 0 "J2b2" H 5500 5550 50  0000 R CNN
F 1 "AudioJack3" H 5600 5650 50  0000 R CNN
F 2 "SWITCH:Audiojack_straight" H 5450 5350 50  0001 C CNN
F 3 "https://datasheet.lcsc.com/szlcsc/1810141713_Korean-Hroparts-Elec-PJ-313D-6A_C95463.pdf" H 5450 5350 50  0001 C CNN
F 4 "C95463" H 5450 5350 50  0001 C CNN "LCSC"
	1    5450 5350
	-1   0    0    1   
$EndComp
Wire Wire Line
	5250 5250 4700 5250
Connection ~ 4700 5250
Wire Wire Line
	4700 5350 5250 5350
Connection ~ 4700 5350
Wire Wire Line
	5250 5450 4700 5450
Connection ~ 4700 5450
$EndSCHEMATC
